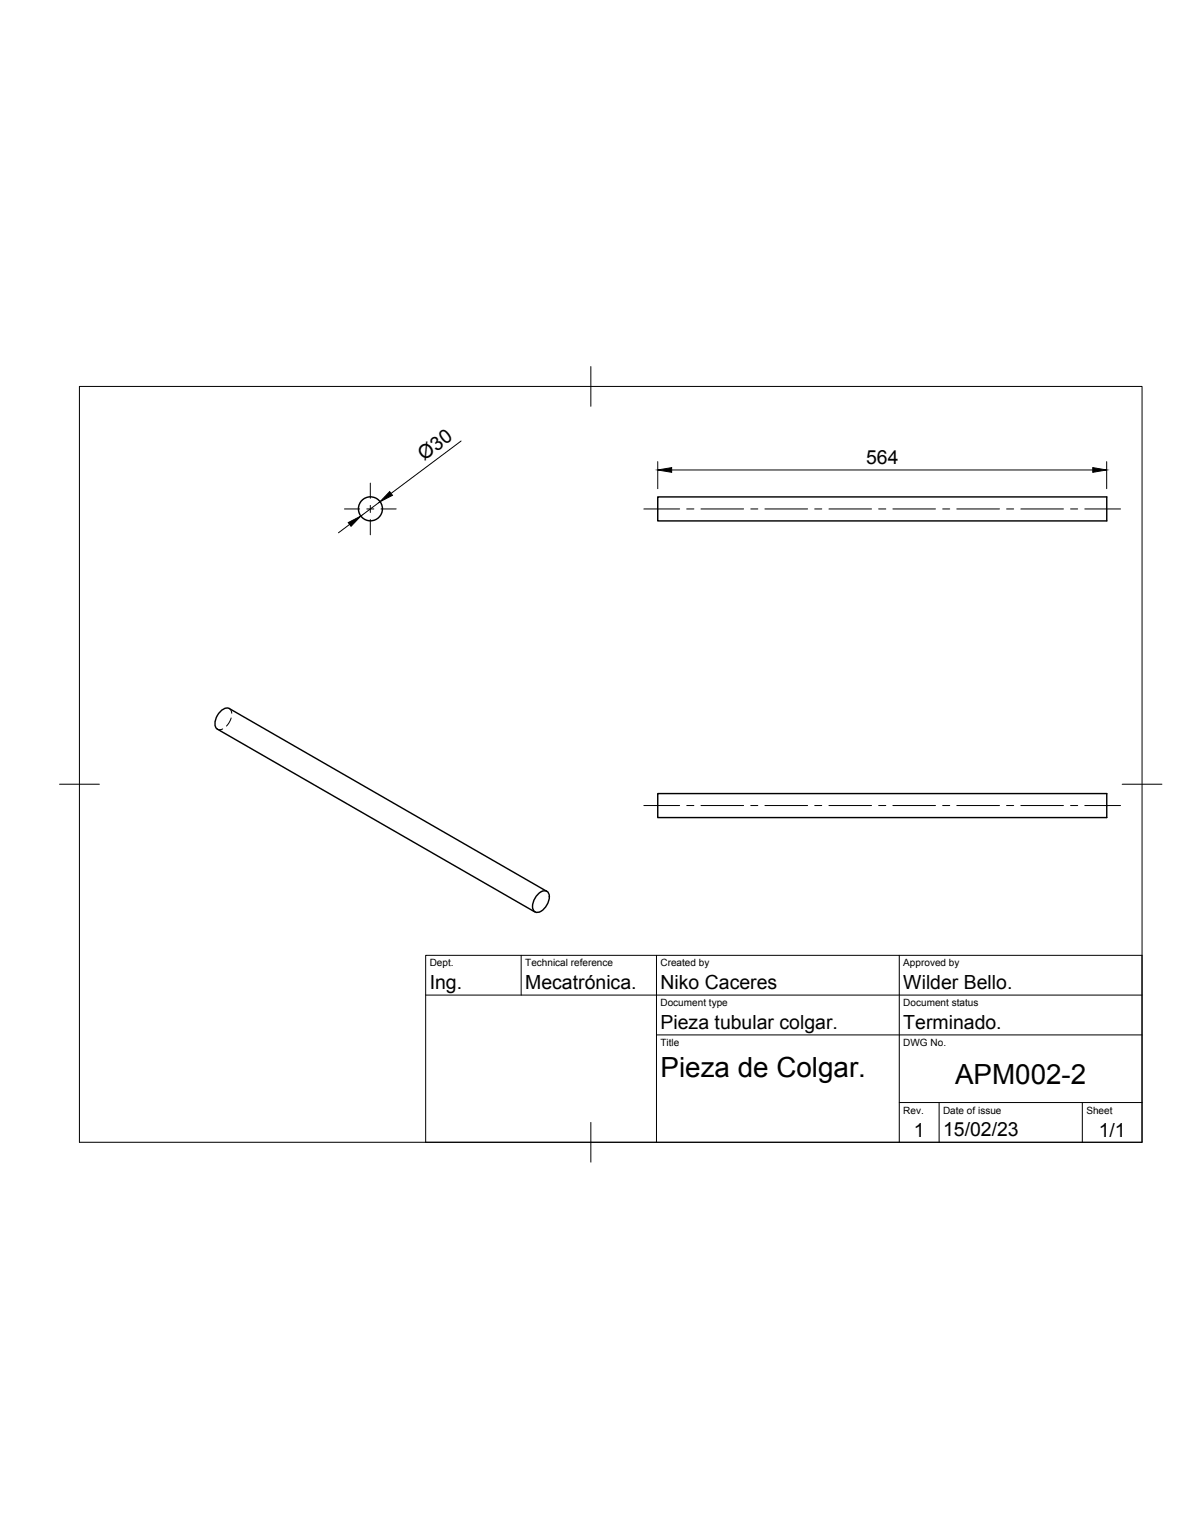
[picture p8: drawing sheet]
<svg xmlns="http://www.w3.org/2000/svg" width="216mm" height="279mm" viewBox="0 0 216 279" stroke-linecap="round" stroke-linejoin="round" font-family="sans-serif">
<!-- layer: Visible -->
<g fill="none" stroke="#000" stroke-width=".26">
<path d="M120.1 90.8h82.1v4.4h-82.1zM120.1 145h82.1v4.4h-82.1zM98.4 163.3a1.09 1.09 0 0 1 1.9 0 3.1 3.1 0 0 1-2 3.4 .9 .9 0 0 1-1-1.1 3.4 3.4 0 0 1 1.1-2.3zM99.9 162.9l-58-33.4a1.92 1.92 0 0 0-2.2 1.2 1.92 1.92 0 0 0 0 2.5l58 33.4"/>
<circle cx="67.7" cy="93" r="2.19"/>
</g>
<!-- layer: Hidden -->
<path d="M40.7 133.2l-.6 .2-.4-.2M41.9 129.5l.3 .3 .1 .5M42.2 131.2l-.4 1-.4 .5" fill="none" stroke="#000" stroke-width=".18"/>
<!-- layer: BORDER -->
<path d="M14.5 70.6h194.1v138.1h-194.1zM107.9 67v7.2M10.9 143.3h7.3M205 143.3h7.2M107.9 205.1v7.3" fill="none" stroke="#000" stroke-width=".18"/>
<!-- layer: TITLEBLOCK -->
<path d="M77.7 174.6h130.9v34.1h-130.9zM95.2 174.6v7.2M119.9 174.6v34.1M164.3 174.6v34.1M77.7 181.8h130.9M119.9 189.1h88.7M164.3 201.5h44.3M171.5 201.5v7.2M197.7 201.5v7.2" fill="none" stroke="#000" stroke-width=".18"/>
<!-- layer: Smart Centers -->
<g fill="none" stroke="#000" stroke-width=".18">
<path d="M62.9 93h2.8M67 93h1.3M67.6 88.3v2.7M67.6 92.4v1.3M67.6 94.9v2.8M69.6 93h2.8M117.6 93h6.5M125.4 93h1.3M128 93h7.8M137.1 93h1.3M139.7 93h7.8M148.8 93h1.3"/>
<path d="M151.4 93h7.8M160.5 93h1.3M163.1 93h7.8M172.2 93h1.3M174.8 93h7.8M183.9 93h1.3M186.5 93h7.7M195.5 93h1.3M198.1 93h6.6M117.6 147.2h6.5M125.4 147.2h1.3M128 147.2h7.8"/>
<path d="M137.1 147.2h1.3M139.7 147.2h7.8M148.8 147.2h1.3M151.4 147.2h7.8M160.5 147.2h1.3M163.1 147.2h7.8M172.2 147.2h1.3M174.8 147.2h7.8M183.9 147.2h1.3M186.5 147.2h7.7M195.5 147.2h1.3M198.1 147.2h6.6"/>
</g>
<!-- layer: FD_Dimensions -->
<path d="M63.9 95.8l-2.1 1.6M69.4 91.7l-3.5 2.6M84.2 80.6l-12.8 9.6M120.1 84.4v4.9M122.7 85.9h76.9M202.1 84.4v4.9" fill="none" stroke="#000" stroke-width=".18"/>
<path d="M63.6 95.5l2.3-1.2-1.8 1.9zM71.2 89.8l.5 .7-2.3 1.2zM120.1 85.9l2.6-.5v.9zM199.6 85.4l2.5 .5-2.5 .4z" fill="#000" stroke="#000" stroke-width=".18"/>
<g font-size="5.1">
<text x="120.6" y="196.7">Pieza de Colgar.</text>
<text x="174.4" y="198">APM002-2</text>
</g>
<g font-size="3.6">
<text x="77.5" y="84.2" transform="rotate(-37 77.5 84.2)">Ø30</text>
<text x="158.2" y="84.8">564</text>
<text x="78.5" y="180.7">Ing.</text>
<text x="95.9" y="180.7">Mecatrónica.</text>
<text x="120.6" y="180.7">Niko Caceres</text>
<text x="165" y="180.7">Wilder Bello.</text>
<text x="120.6" y="188">Pieza tubular colgar.</text>
<text x="165" y="188">Terminado.</text>
<text x="166.9" y="207.7">1</text>
<text x="172.3" y="207.6">15/02/23</text>
<text x="200.7" y="207.7">1/1</text>
</g>
<g font-size="1.8">
<text x="78.5" y="176.6">Dept.</text>
<text x="95.9" y="176.6">Technical reference</text>
<text x="120.6" y="176.6">Created by</text>
<text x="165" y="176.6">Approved by</text>
<text x="120.6" y="183.9">Document type</text>
<text x="165" y="183.9">Document status</text>
<text x="120.6" y="191.1">Title</text>
<text x="165" y="191.1">DWG No.</text>
<text x="165" y="203.5">Rev.</text>
<text x="172.3" y="203.5">Date of issue</text>
<text x="198.4" y="203.5">Sheet</text>
</g>
</svg>
